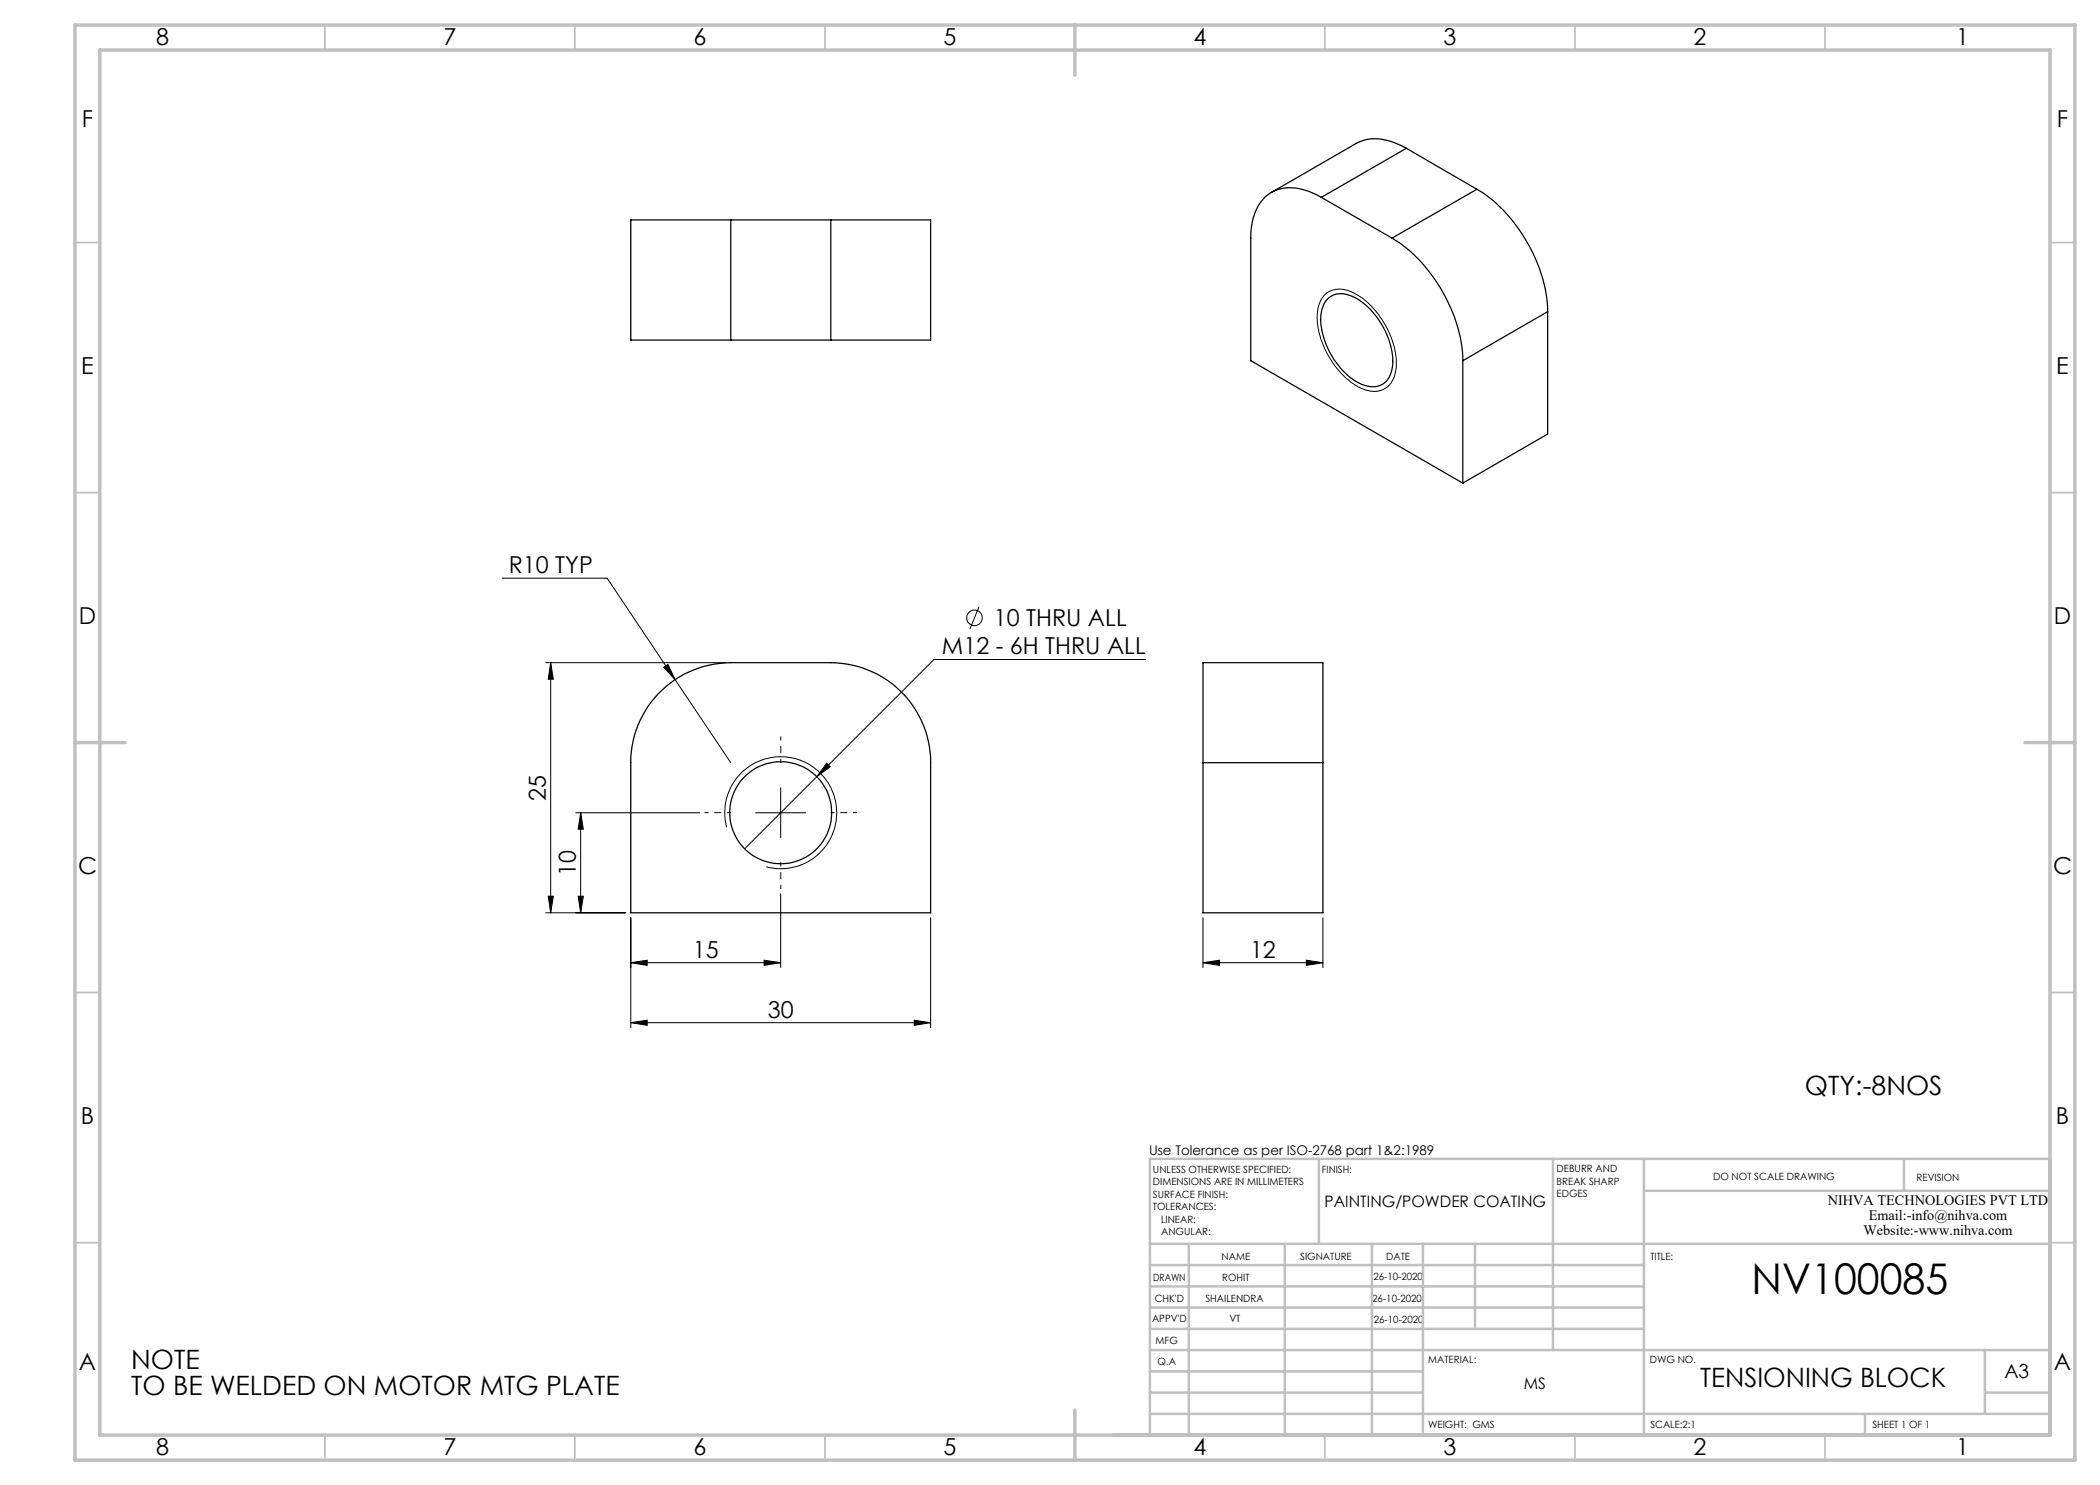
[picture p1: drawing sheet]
<svg xmlns="http://www.w3.org/2000/svg" width="420mm" height="297mm" viewBox="0 0 420 297" stroke-linecap="round" stroke-linejoin="round" font-family="sans-serif">
<g fill="none" stroke="#000" stroke-width=".2">
<path d="M265.2 58.7a5 5 0 0 1 5.8 0 17.4 17.4 0 0 1 7.9 11 8.3 8.3 0 0 1-1 7.3 4.7 4.7 0 0 1-5.9 .5 17.2 17.2 0 0 1-8.4-12.4 7 7 0 0 1 1.6-6.4zM100.4 115.6h21l24.8 36.9M109.1 132.5h36M110.1 132.5l.6 3.4h-1.1zM110.1 132.5v50.1M132.8 133.5l.8-.6 1.4 3zM195.8 121.4l-1.8 4.4M229.2 131.9h-42.4l-37.9 37.9M156.1 157.5v10M165.3 152.6l.8 .7-2.7 2zM109.6 179.2h1.1l-.6 3.4zM115.1 162.6h24.8"/>
<path d="M115.6 179.2h1.1l-.6 3.4zM116.1 162.6l.6 3.2h-1.1zM116.1 162.6v20M145.3 165.4a11.2 11.2 0 0 1 9.8-14 11.2 11.2 0 0 1 12.2 12.1 11.2 11.2 0 0 1-14.1 9.9M151.1 162.6h10M156.1 178.7v14.8M109.1 182.6h16M126.2 192.5l3.2-.5v1.1zM126.2 183.5v22.1M126.2 192.5h29.9M152.8 192l3.3 .5-3.3 .6zM186.1 183.5v22.1"/>
<path d="M240.6 192.5l3.3-.5v1.1zM240.6 192.5h24M240.6 183.5v10M261.3 192l3.3 .5-3.3 .6zM264.6 183.5v10M126.2 204.5l3.2-.5v1.1zM126.2 204.5h59.9M182.8 204l3.3 .5-3.3 .6z"/>
<circle cx="194.9" cy="123.6" r="1.55"/>
</g>
<g fill="none" stroke="#c0c0c0" stroke-width=".35">
<path d="M65 5v5M115 5v5M165 5v5M265 5v5M315 5v5M365 5v5M15 48.5h5M410 48.5h5M15 98.5h5M410 98.5h5M15 198.5h5M410 198.5h5"/>
<path d="M15 248.5h5M410 248.5h5M65 287v5M115 287v5M165 287v5M265 287v5M315 287v5M365 287v5"/>
</g>
<g fill="none" stroke="#c0c0c0" stroke-width=".5">
<path d="M263.8 231.8v17M310.6 231.8v38.2M328.8 231.8v55.2M328.8 238.2h81.2M380.8 231.8v6.4M410 231.8h-180v55.2M230 248.8h180M230 257.3h98.8M230 253h98.8M237.8 248.8v38.2M257 248.8v38.2M274.4 248.8v38.2"/>
<path d="M284.6 248.8v38.2M295 248.8v17M230 265.8h98.8M230 261.5h98.8M230 278.5h54.6M230 274.3h54.6M230 270h180M397 278.5h13M397 270v12.8M230 282.8h180M373 282.8v4.2"/>
</g>
<path d="M15 5h400v287h-400zM20 10h390v277h-390zM215 5v10M15 148.5h10M405 148.5h10M215 282v10" fill="none" stroke="#c0c0c0" stroke-width=".7"/>
<path d="M156.2 152.5v-5.2M146.2 162.5h-5.2M156.2 172.5v5.2M166.2 162.5h5.2" fill="none" stroke="#000" stroke-width=".2" stroke-dasharray="15.2 1.3 1.3 1.3" stroke-dashoffset="14.5"/>
<g fill="#000">
<path d="M115.6 179.2h1.1l-.6 3.4zM116.1 162.6l.6 3.2h-1.1zM109.6 179.2h1.1l-.6 3.4zM110.1 132.5l.6 3.4h-1.1z"/>
<path d="M126.2 204.5l3.2-.5v1.1zM182.8 204l3.3 .5-3.3 .6zM126.2 192.5l3.2-.5v1.1zM152.8 192l3.3 .5-3.3 .6zM165.3 152.6l-1.9 2.7 2.7-2zM132.8 133.5l2.2 2.4-1.4-3zM240.6 192.5l3.3-.5v1.1zM261.3 192l3.3 .5-3.3 .6z"/>
</g>
<g fill="none" stroke="#000" stroke-width=".25">
<path d="M264.3 39.5a10.7 10.7 0 0 0-9.2-1.4 8.4 8.4 0 0 0-4.8 7l-.1 1.7v25.3l42.4 24.5M264.3 39.5l14.1 8.1M281.3 29.7a11.2 11.2 0 0 0-8.6-1.6l-1.4 .6-17 9.8M281.3 29.7l-17 9.8M281.3 29.7l14.1 8.1M295.4 37.8a30.6 30.6 0 0 1 12.1 14.9 25.6 25.6 0 0 1 2 9.6M295.4 37.8l-17 9.8M146.2 44h-20v24h20M146.2 44v24M146.2 44h20M166.2 44h19.9v24h-19.9M166.2 44v24"/>
<path d="M265.7 59.6a4.5 4.5 0 0 1 5.1-.2 15.6 15.6 0 0 1 7.8 13.4 4.3 4.3 0 0 1-3.6 4.5 8.4 8.4 0 0 1-6.3-3 15.4 15.4 0 0 1-4.5-11.6l.7-2zM278.4 47.6a31.2 31.2 0 0 1 12.9 16.9 24 24 0 0 1 1.3 7.6M146.2 68h20M292.6 72.1v24.5M309.5 62.3l-16.9 9.8M309.5 62.3v24.5l-16.9 9.8M131.6 138.8a20.3 20.3 0 0 1 14.6-6.3h20a20 20 0 0 1 19.9 20v30.1h-59.9v-30.1a19.9 19.9 0 0 1 5.4-13.7zM240.6 152.5v-20h24v20M240.6 152.5v30.1h24v-30.1M240.6 152.5h24"/>
<circle cx="156.1" cy="162.5" r="10.2"/>
</g>
<text font-size="8.5" x="350.3" y="258.8">NV100085</text>
<g font-size="5.3">
<text x="361" y="219.1">QTY:-8NOS</text>
<text x="26.2" y="273.9">NOTE</text>
<text x="26.2" y="279.1">TO BE WELDED ON MOTOR MTG PLATE</text>
<text x="340" y="277.4">TENSIONING BLOCK</text>
</g>
<g font-size="4.7">
<text x="31.2" y="9">8</text>
<text x="88.7" y="9">7</text>
<text x="138.7" y="9">6</text>
<text x="188.7" y="9">5</text>
<text x="238.7" y="9">4</text>
<text x="288.7" y="9">3</text>
<text x="338.7" y="9">2</text>
<text x="391.2" y="9">1</text>
<text x="16.4" y="25.5">F</text>
<text x="411.4" y="25.5">F</text>
<text x="16.3" y="74.7">E</text>
<text x="411.2" y="74.7">E</text>
<text x="101.8" y="114.6">R10 TYP</text>
<text x="15.8" y="124.7">D</text>
<text x="198.8" y="125.3">10 THRU ALL</text>
<text x="410.8" y="124.7">D</text>
<text x="188.4" y="130.9">M12 - 6H THRU ALL</text>
<text x="109.1" y="160.1" transform="rotate(-90 109.1 160.1)">25</text>
<text x="15.6" y="174.7">C</text>
<text x="115.1" y="175.1" transform="rotate(-90 115.1 175.1)">10</text>
<text x="410.6" y="174.7">C</text>
<text x="138.6" y="191.5">15</text>
<text x="250" y="191.5">12</text>
<text x="153.6" y="203.5">30</text>
<text x="16.2" y="224.7">B</text>
<text x="411.2" y="224.7">B</text>
<text x="15.8" y="274">A</text>
<text x="410.8" y="274">A</text>
<text x="31.2" y="291">8</text>
<text x="88.7" y="291">7</text>
<text x="138.7" y="291">6</text>
<text x="188.7" y="291">5</text>
<text x="238.7" y="291">4</text>
<text x="288.7" y="291">3</text>
<text x="338.7" y="291">2</text>
<text x="391.2" y="291">1</text>
</g>
<text font-size="3.9" x="400.9" y="275.5">A3</text>
<g font-size="3.2">
<text x="264.9" y="241.4">PAINTING/POWDER COATING</text>
<text x="304.8" y="277.9">MS</text>
</g>
<g font-size="2.9">
<text x="365.6" y="241">NIHVA TECHNOLOGIES PVT LTD</text>
<text x="373.8" y="244">Email:-info@nihva.com</text>
<text x="372.7" y="247">Website:-www.nihva.com</text>
</g>
<text font-size="2.7" x="229.8" y="231.1">Use Tolerance as per ISO-2768 part 1&amp;2:1989</text>
<g font-size="2">
<text x="230.6" y="234.6">UNLESS OTHERWISE SPECIFIED:</text>
<text x="230.6" y="237.1">DIMENSIONS ARE IN MILLIMETERS</text>
<text x="230.6" y="239.6">SURFACE FINISH:</text>
<text x="264.4" y="234.6">FINISH:</text>
<text x="311.3" y="234.5">DEBURR AND</text>
<text x="311.3" y="237">BREAK SHARP</text>
<text x="311.3" y="239.5">EDGES</text>
<text x="342.6" y="236">DO NOT SCALE DRAWING</text>
<text x="383.3" y="236.2">REVISION</text>
<text x="230.6" y="242.1">TOLERANCES:</text>
<text x="232.2" y="244.6">LINEAR:</text>
<text x="232.2" y="247.1">ANGULAR:</text>
<text x="244.3" y="252">NAME</text>
<text x="260" y="251.9">SIGNATURE</text>
<text x="277.2" y="251.9">DATE</text>
<text x="330.1" y="251.9">TITLE:</text>
<text x="230.6" y="256.1">DRAWN</text>
<text x="244.4" y="256.1">ROHIT</text>
<text x="274.7" y="255.9">26-10-2020</text>
<text x="230.9" y="260.3">CHK'D</text>
<text x="241.1" y="260.3">SHAILENDRA</text>
<text x="274.5" y="260.3">26-10-2020</text>
<text x="230.4" y="264.4">APPV'D</text>
<text x="231.1" y="268.8">MFG</text>
<text x="245.9" y="264.4">VT</text>
<text x="274.8" y="264.6">26-10-2020</text>
<text x="231.5" y="273">Q.A</text>
<text x="285.6" y="272.5">MATERIAL:</text>
<text x="330" y="272.5">DWG NO.</text>
<text x="285.6" y="285.5">WEIGHT: GMS</text>
<text x="330.1" y="285.6">SCALE:2:1</text>
<text x="374.5" y="285.6">SHEET 1 OF 1</text>
</g>
</svg>
